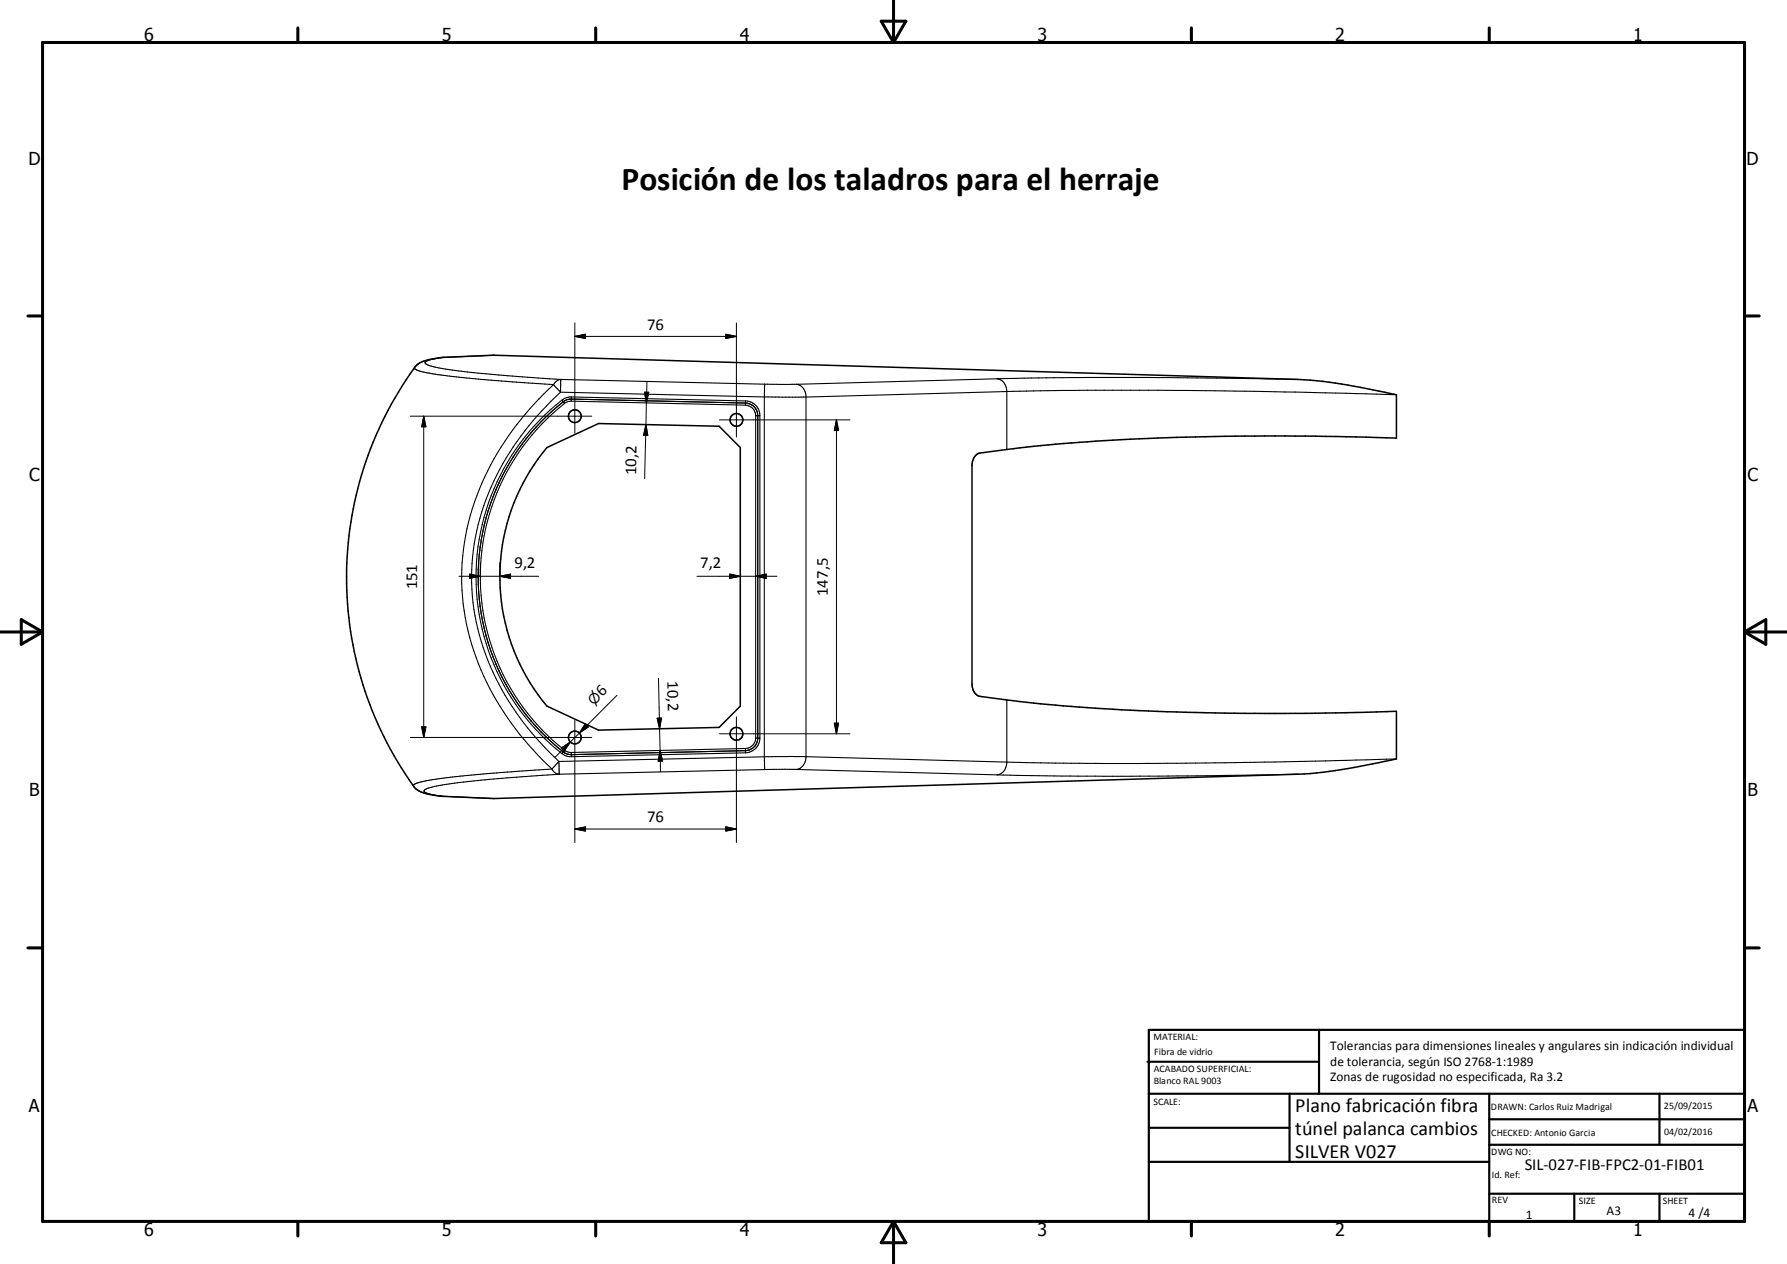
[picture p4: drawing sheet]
<svg xmlns="http://www.w3.org/2000/svg" width="420mm" height="297mm" viewBox="0 0 420 297" stroke-linecap="round" stroke-linejoin="round" font-family="sans-serif">
<g fill="none" stroke="#000" stroke-width=".36">
<path d="M97.9 85.8a10.1 10.1 0 0 1 5.5-1.7l12.8-.6 188.9 5.7a137.3 137.3 0 0 1 23.1 3.6v10.1l-26.2-.5-23.2 .3a445.3 445.3 0 0 0-42.2 2.9l-6.3 .9a2.69 2.69 0 0 0-1.8 2.9v51.3a2.81 2.81 0 0 0 1.8 2.9l6.3 .9a553.5 553.5 0 0 0 72.6 3.1l19-.5v11.2l-4.1 .9a123 123 0 0 1-19 2.7l-188.9 5.7-12.5-.5a11.5 11.5 0 0 1-6-1.8 83.8 83.8 0 0 1 .2-99.5zM128.6 105.2l12.1-5.7 28.3 .7 5 5v60.7l-5 5-28.3 .7-12.1-5.7a47.3 47.3 0 0 1 0-60.7z"/>
<circle cx="135.1" cy="97.8" r="1.51"/>
<circle cx="173.1" cy="98.7" r="1.49"/>
<circle cx="135.1" cy="173.3" r="1.5"/>
<circle cx="173.1" cy="172.4" r="1.5"/>
</g>
<g fill="none" stroke="#000" stroke-width=".25">
<path d="M97.4 86.4a3.2 3.2 0 0 0 2.6 1.1l5.1 .8 8.1 .9 16.9 1.2M104.4 84h-.5M104.4 84a8.1 8.1 0 0 0-4.5 1.2l.1 .2a11.5 11.5 0 0 0 5.2 1.4l10 1.1 16.6 1.3M116.2 83.5l-11.8 .5M128.4 97.8l-3.6 3.9M130.1 90.4l1.6 1.8M130.1 90.4a64.8 64.8 0 0 0-20.9 37 56.8 56.8 0 0 0 11 42.6 76 76 0 0 0 9.5 10.7M131 95.5l-2.6 2.3M131.7 92.2l47.9 1.1M131.7 92.2a62.6 62.6 0 0 0-20.2 35.6 54.4 54.4 0 0 0 10.6 40.8 72.2 72.2 0 0 0 9.3 10.3M131.8 89.2l-1.1 .4-.6 .8M131.8 89.2l-.1 3"/>
<path d="M131.8 89.2l47.9 1.1M132.1 94l.3 .4M132.1 94a52.8 52.8 0 0 0 0 83.1M132.4 94.4l.3 .4M132.4 94.4l-1.4 1.1M132.4 94.4h.1M132.7 94.8a51.8 51.8 0 0 0 0 81.5M133.1 94l-.7 .4M134.3 94.3h-.7l-.9 .5M134.3 94.3l40.9 .9M134.3 93.8v.5M134.3 93.8l-1.2 .2"/>
<path d="M134.3 93.8l41.3 .9M134.3 93.3v.5M134.3 93.3l-1.2 .2-1 .5M134.3 93.3l40.9 .9M175.2 94.2v1M175.2 95.2a2.49 2.49 0 0 1 2.4 2.5M175.2 94.2a3.4 3.4 0 0 1 3.4 3.5M175.2 94.7h.4M175.6 94.7l.8 .3M176.4 95l.7 .5M177.1 95.5l.5 .6M177.1 95.5l.6 .6"/>
<path d="M177.6 97.7h1M177.6 97.7v75.7M177.6 96.1l.4 .7 .1 .9v75.7l-.3 1.2-.7 1M178.6 97.7v75.7M179.6 93.3h9.9M179.6 93.3v84.5M179.7 90.3l-.1 3M179.7 90.3h7.5M187.2 90.3a2.74 2.74 0 0 1 2.3 3M189.5 93.3v84.5M234.4 89l13.4-.2 22.3-.1 35 .5M234.4 89a2.78 2.78 0 0 1 2.2 3"/>
<path d="M234.4 89l-47.2 1.3M236.6 92l19-.3h23.2l25.6 .4 23.8 .7M236.6 92l-47.1 1.3M236.6 92v13.6M120.7 107.3a52.3 52.3 0 0 0-8.3 30M124.8 101.7l-4.1 5.6M124.8 101.7l-2.2 2.7-1.9 2.9M112.4 135.5v1.8M112.4 137.3l.7 7M112.9 142.5l.2 1.8M113.1 144.3l1.2 5.1 1 3.4M115.3 152.8l1.3 3.2"/>
<path d="M115.3 152.8l.6 1.6M116.6 156l1.4 3.2M118 159.2l3.6 6M121.6 165.2l2.1 2.9M123.7 168.1l4.7 5.1M128.4 173.2l2.6 2.4M131 175.6l1.4 1.1M131.4 178.9l-1.7 1.8M131.4 178.9l.1 3M132.1 177.1l1 .6 1.2 .1M132.4 176.7l-.3 .4M132.4 176.7h.1"/>
<path d="M132.4 176.7l1.1 .5 .8 .1M132.7 176.3l.6 .3 1 .2M132.7 176.3l-.3 .4M134.3 176.8v.5M134.3 177.3h.1M134.3 177.3v.5M175.2 176.4h.1M175.2 175.9v1M175.2 176.4l-40.9 .9M175.2 175.9l-40.9 .9M175.2 176.9l-40.9 .9M175.6 176.3l-.4 .1"/>
<path d="M176 176.2l-.4 .1M177.1 175.6l-1.5 .7M177.1 175.6l-.7 .5M177.6 173.4h1M177.6 173.4a2.49 2.49 0 0 1-2.4 2.5M178.6 173.4a3.4 3.4 0 0 1-3.4 3.5M179.6 177.8l-48.2 1.1M179.6 177.8l.1 3M189.5 177.8h-9.9M189.5 177.8a2.87 2.87 0 0 1-2.3 3M189.5 177.8l47.1 1.3M236.6 179.1a2.82 2.82 0 0 1-2.2 3"/>
<path d="M236.6 164.5v14.6M328.2 178.3l-28.5 .8-23.2 .3h-24.7l-15.2-.3M103.5 187l.4 .1M103.9 187.1l12.3 .5M129.7 180.7l.9 1 .9 .2M129.7 180.7l-18.9 1.4-6 .7-4.8 .7a5.1 5.1 0 0 0-2.8 1.1v.1M131.5 181.9l-12.4 .9-8.6 .8a57.9 57.9 0 0 0-9.6 1.5l-.7 .3a.5 .5 0 0 0-.5 .5 .5 .5 0 0 0 .6 .5l3.6 .7M179.7 180.8l-48.2 1.1M187.2 180.8h-7.5M187.2 180.8l47.2 1.3M305.1 181.9a1557.3 1557.3 0 0 1-70.7 .2"/>
</g>
<g fill="none" stroke="#000" stroke-width=".71">
<path d="M10 10h400v277h-400zM70 6.6v3.4M140 6.6v3.4M207.1 5h5.8l-2.9 5zM210 0v10M280 6.6v3.4M350 6.6v3.4M6.6 74.2h3.4M410 74.2h3.5M0 148.5h10M5 145.6l5 2.9-5 2.9zM410 148.5h10.1"/>
<path d="M410 148.5l5.1-2.9v5.8zM6.6 222.7h3.4M410 222.7h3.5M70 287v3.4M140 287v3.4M210 287v10M210 287l2.9 5h-5.8zM280 287v3.4M350 287v3.4"/>
</g>
<g fill="none" stroke="#000" stroke-width=".51">
<path d="M269.7 249.5h40.3M270 242h140v45h-140zM270 257h140M303.1 257v16M310 242v15M350 257v30M390.1 257v12M270 265h33.1M270 273h80M350 269h60M350 263h60M350 280.5h60"/>
<path d="M370 280.5v6.5M390.1 280.5v6.5"/>
</g>
<g fill="none" stroke="#000" stroke-width=".24">
<path d="M135.1 79h38M135.1 79l2.5-.5v1zM135.1 75.9v25.9M170.6 78.5l2.5 .5-2.5 .5zM173.1 75.9v26.8M96.4 97.8h42.7M99.6 97.8v75.5M99.6 97.8l.5 2.5h-1zM151.5 92.2h1l-.6 2.5zM151.8 99.8l.5 2.5h-1zM151.9 94.7l-.4 17.8M152.1 89.7l-.2 5"/>
<path d="M169.1 98.7h30.7M196.6 98.7v73.7M196.6 98.7l.5 2.5h-1zM107.9 135.4h18.7M110.4 134.9l2.5 .5-2.5 .5zM112.9 132.2v3.3M117.5 135.4l2.5-.5v1zM117.5 132.2v3.3M163.8 135.4h18.8M171.5 134.9l2.5 .5-2.5 .5zM177.6 135.4l2.5-.5v1zM154.8 159.4l.2 11.8"/>
<path d="M96.4 173.3h42.7M99.1 170.8h1l-.5 2.5zM131.9 175.8l2.1-1.4-1.4 2.1zM134 174.4l-3.5 3.5M135.1 169.3v28.7M136.2 172.2l-2.2 2.2M137.6 170.1l.7 .7-2.1 1.4zM137.9 170.5l-1.7 1.7M145 163.4l-8.8 8.8M154.5 168.8l1-.1-.5 2.5zM155 171.2l.2 5.1M155.2 176.3l.1 5"/>
<path d="M155.2 176.3l.5 2.5h-1zM169.1 172.4h30.7M173.1 168.4v29.6M196.1 169.9h1l-.5 2.5zM135.1 194.8l2.5-.5v1zM135.1 194.8h38M170.6 194.3l2.5 .5-2.5 .5z"/>
</g>
<g fill="#000" stroke="#000" stroke-width=".24">
<path d="M135.1 79l2.5-.5v1zM170.6 78.5l2.5 .5-2.5 .5zM151.5 92.2h1l-.6 2.5zM99.6 97.8l.5 2.5h-1zM151.8 99.8l.5 2.5h-1zM196.6 98.7l.5 2.5h-1zM110.4 134.9l2.5 .5-2.5 .5zM117.5 135.4l2.5-.5v1zM171.5 134.9l2.5 .5-2.5 .5zM177.6 135.4l2.5-.5v1zM99.1 170.8h1l-.5 2.5zM131.9 175.8l2.1-1.4-1.4 2.1z"/>
<path d="M137.6 170.1l.7 .7-2.1 1.4zM154.5 168.8l1-.1-.5 2.5zM155.2 176.3l.5 2.5h-1zM196.1 169.9h1l-.5 2.5zM135.1 194.8l2.5-.5v1zM170.6 194.3l2.5 .5-2.5 .5z"/>
</g>
<text font-size="7.9" x="146" y="44.6">Posición de los taladros para el herraje</text>
<g font-size="4.7">
<text x="304.5" y="261.2">Plano fabricación fibra</text>
<text x="304.5" y="266.6">túnel palanca cambios</text>
<text x="304.5" y="272">SILVER V027</text>
</g>
<g font-size="4.2">
<text x="33.9" y="9.6">6</text>
<text x="103.9" y="9.6">5</text>
<text x="173.9" y="9.6">4</text>
<text x="243.8" y="9.6">3</text>
<text x="313.9" y="9.6">2</text>
<text x="383.9" y="9.6">1</text>
<text x="6.7" y="38.7">D</text>
<text x="410.5" y="38.7">D</text>
<text x="6.9" y="112.9">C</text>
<text x="410.7" y="112.9">C</text>
<text x="6.9" y="187.1">B</text>
<text x="410.7" y="187.1">B</text>
<text x="6.8" y="261.4">A</text>
<text x="410.7" y="261.4">A</text>
<text x="33.9" y="290.4">6</text>
<text x="103.9" y="290.4">5</text>
<text x="173.9" y="290.4">4</text>
<text x="243.8" y="290.4">3</text>
<text x="313.9" y="290.4">2</text>
<text x="383.9" y="290.4">1</text>
</g>
<g font-size="3.9">
<text x="152.1" y="77.5">76</text>
<text x="149.5" y="111.7" transform="rotate(-89 149.5 111.7)">10,2</text>
<text x="120.9" y="133.3">9,2</text>
<text x="164.6" y="133.3">7,2</text>
<text x="98" y="138.5" transform="rotate(-90 98 138.5)">151</text>
<text x="194.6" y="140" transform="rotate(-90 194.6 140)">147,5</text>
<text x="156.9" y="160.1" transform="rotate(89 156.9 160.1)">10,2</text>
<text x="141.6" y="163.8" transform="rotate(-45 141.6 163.8)">6</text>
<text x="152.1" y="193.2">76</text>
<text x="358.4" y="274.9">SIL-027-FIB-FPC2-01-FIB01</text>
</g>
<text font-size="3.3" x="139.6" y="165.8" transform="rotate(-45 139.6 165.8)">⌀</text>
<g font-size="3.1">
<text x="312.7" y="246.8">Tolerancias para dimensiones lineales y angulares sin indicación individual</text>
<text x="312.7" y="250.4">de tolerancia, según ISO 2768-1:1989</text>
<text x="312.7" y="254">Zonas de rugosidad no especificada, Ra 3.2</text>
<text x="358.6" y="286.5">1</text>
<text x="377.6" y="285.6">A3</text>
<text x="396.9" y="285.9">4 /4</text>
</g>
<g font-size="2.4">
<text x="271.1" y="244.4">MATERIAL:</text>
<text x="271.2" y="252">ACABADO SUPERFICIAL:</text>
<text x="271.3" y="248">Fibra de vidrio</text>
<text x="271.2" y="254.7">Blanco RAL 9003</text>
<text x="271.1" y="259.7">SCALE:</text>
<text x="350.4" y="260.8">DRAWN: Carlos Ruiz Madrigal</text>
<text x="391.1" y="260.6">25/09/2015</text>
<text x="350.5" y="267">CHECKED: Antonio Garcia</text>
<text x="391.2" y="266.7">04/02/2016</text>
<text x="350.5" y="271.4">DWG NO:</text>
<text x="350.7" y="276.9">Id. Ref:</text>
<text x="350.7" y="282.8">REV</text>
<text x="371.1" y="282.9">SIZE</text>
<text x="390.8" y="283">SHEET</text>
</g>
</svg>
